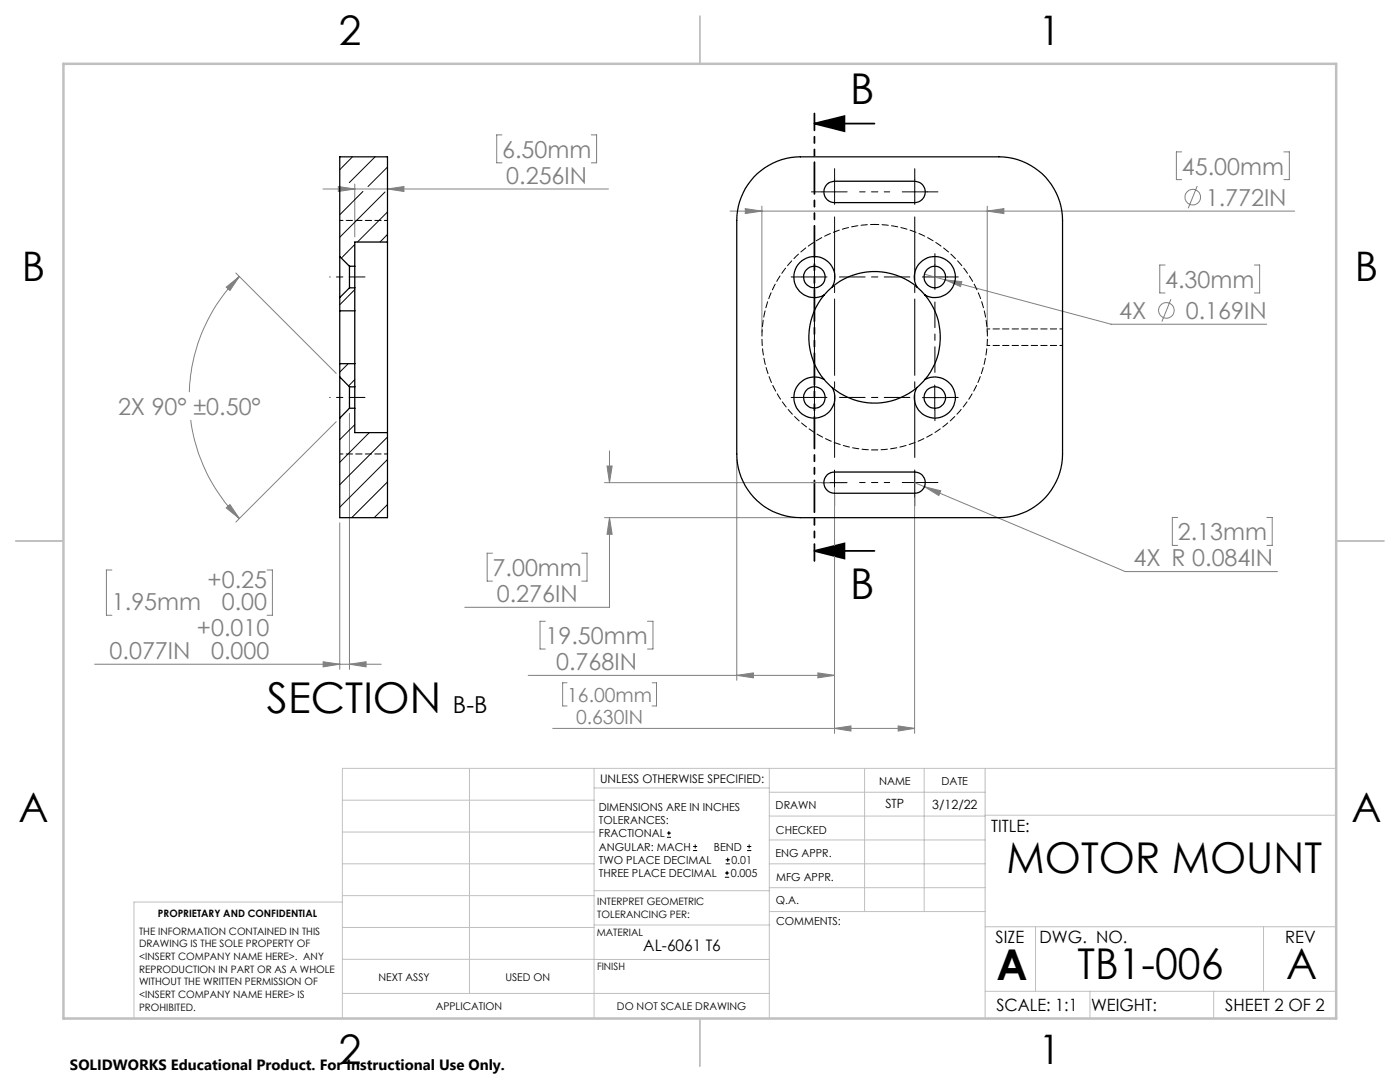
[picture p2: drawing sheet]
<svg xmlns="http://www.w3.org/2000/svg" width="279mm" height="216mm" viewBox="0 0 279 216" stroke-linecap="round" stroke-linejoin="round" font-family="sans-serif">
<g fill="none" stroke="#808080" stroke-width=".2">
<path d="M64.5 37.7h56.9M67.5 37.2l3.3 .5-3.3 .5zM70.8 36.7v10.6M77.3 37.7l3.3-.5v1zM100.2 26.9h-1.1v5.6h1.1M118 26.9h1.1v5.6h-1.1M235.8 30.3h-1v5.5h1M238.9 37.1l-1.8 4.5M256.2 30.3h1.1v5.5h-1.1M45.2 57.3l2.6-2.1-1.9 2.8zM47.1 54.5l20 20M47.8 55.2a34.2 34.2 0 0 0-10 23"/>
<path d="M145.7 42.1h112.7M148.7 41.6l3.3 .5-3.3 .5zM152 41.1v25.2M184.5 54.7l4.1 1.1M188.6 55.8l33.2 8.9h31M188.6 55.8l3.3 .4-.2 1zM197 41.1v25.2M197 42.1l3.3-.5v1zM232.5 52.9h-1v5.6h1M233.7 59.7l-1.8 4.5M250.3 52.9h1.1v5.6h-1.1M38.1 83.8a33.9 33.9 0 0 0 9.7 19.7"/>
<path d="M67.1 84.1l-20 20.1M69.7 82.5v51.1M120.6 96.3h45M121.1 93h1.1l-.6 3.3zM121.6 90v6.3M147 91.6v44.1M166.5 97.3v49M182.5 96.3l2 .8M182.5 99.4v46.9M184.5 97.1l40.1 17h30.4M184.5 97.1l3.2 .8-.3 1zM22.3 113.7h-1.1v9.1h1.1"/>
<path d="M45.2 101.4l.7-.7 1.9 2.8zM53.3 113.7h1.1v9.1h-1.1M67.8 104.3v29.3M98.3 110.4h-1.1v5.6h1.1M116.1 110.4h1.1v5.6h-1.1M120.6 103.3h38.1M121.6 103.3v17.9h-28.9M121.6 103.3l.6 3.3h-1.1zM235 103.3h-1v5.5h1M252.8 103.3h1.1v5.5h-1.1M18.9 132.5h57.2M64.5 132l3.3 .5-3.3 .6z"/>
<path d="M69.7 132.5l3.4-.5v1.1zM105.4 134.8h61.1M108.8 124h-1v5.5h1M113.2 136.2h-.9v4.7h.9M129.2 124h1.1v5.5h-1.1M130.1 136.2h.9v4.7h-.9M147 134.8l3.4-.5v1zM163.2 134.3l3.3 .5-3.3 .5zM110.3 145.3h72.2M166.5 145.3l3.3-.4v1zM179.2 144.9l3.3 .4-3.3 .6z"/>
<circle cx="238" cy="39.3" r="1.56"/>
<circle cx="232.8" cy="61.9" r="1.55"/>
</g>
<g fill="none" stroke="#000" stroke-width=".2">
<path d="M184.1 79.3h5M186.5 76.8v5M164 96.3h5.1M166.5 93.8v5M133.1 167.1h.8M133.1 166.2h.8M133.5 165.8v.9M138.3 169.7h.8M138.3 168.9h.8M138.7 168.5v.8M144.7 175h.8M144.7 174.2h.8"/>
<path d="M144.8 172.4h.9M144.8 171.6h.9M145.1 173.8v.8M145.2 171.1v.9M149.1 169.7h.8M149.1 168.9h.8M149.5 168.5v.8"/>
</g>
<path d="M162.5 24.7l6-1.5v3zM162.5 24.7h12M162.5 109.9l6-1.5v3zM162.5 109.9h12" fill="none" stroke="#000" stroke-width=".35"/>
<path d="M65.8 55.3h4M65.8 79.3h4" fill="none" stroke="#000" stroke-width=".2" stroke-dasharray="15.2 1.3 1.3 1.3" stroke-dashoffset="15.2"/>
<g fill="none" stroke="#000" stroke-width=".2" stroke-dasharray="15.2 1.3 1.3 1.3">
<path d="M164.1 38.3h-2.2M166.6 38.3v-2.5M166.6 38.3h-2.5M166.6 38.3v2.5M166.6 38.3h2.5M166.6 35.8v-2.1M182.6 38.3v-2.5M182.6 38.3h-2.5M182.6 38.3v2.5M182.6 38.3h2.5M182.6 35.8v-2.1M185.1 38.3h2.1"/>
<path d="M72.8 55.3h-3M160 55.3h-2.1M162.5 55.3v-2.5M162.5 55.3h-2.5M162.5 55.3v2.5M162.5 55.3h2.5M162.5 52.8v-2.2M186.6 55.3v-2.5M186.6 55.3h-2.5M186.6 55.3v2.5M186.6 55.3h2.5M186.6 52.8v-2.2"/>
<path d="M189.1 55.3h2.1M72.8 79.3h-3M160 79.3h-2.1M162.5 79.3v-2.5M162.5 79.3h-2.5M162.5 79.3v2.5M162.5 79.3h2.5M189.1 79.3h2.1M162.5 81.8v2.2M164.1 96.3h-2.2M166.6 98.8v2.1M182.6 96.3v-2.5"/>
<path d="M182.6 96.3h-2.5M182.6 96.3v2.5M182.6 96.3h2.5M182.6 98.8v2.1M185.1 96.3h2.1M186.6 81.8v2.2"/>
</g>
<path d="M171.6 38.3h6M171.6 96.3h6" fill="none" stroke="#000" stroke-width=".2" stroke-dasharray="15.2 1.3 1.3 1.3" stroke-dashoffset="14.1"/>
<path d="M166.6 91.3v-48M182.6 91.3v-48" fill="none" stroke="#000" stroke-width=".2" stroke-dasharray="15.2 1.3 1.3 1.3" stroke-dashoffset="2.7"/>
<path d="M167.5 55.3h14.1M162.5 74.3v-14M167.5 79.3h14.1M186.6 74.3v-14" fill="none" stroke="#000" stroke-width=".2" stroke-dasharray="15.2 1.3 1.3 1.3" stroke-dashoffset="10.1"/>
<path d="M162.5 22.6v89.3" fill="none" stroke="#000" stroke-width=".35" stroke-dasharray="6.3 1.3 1.3 1.3 1.3 1.3" stroke-dashoffset="3"/>
<g fill="none" stroke="#c0c0c0" stroke-width=".2">
<path d="M68.3 159.7h50.3M93.7 153.3v44.9M118.6 153.3v49.9M118.6 157.2h34.9M153.5 153.3v49.9M153.5 158.1h43.1M172.5 153.3v28.6M184.4 153.3v28.6M196.6 153.3v49.9M266.7 153.3h-198.4v49.9M68.3 178.7h50.3M68.3 172.4h50.3"/>
<path d="M68.3 166h50.3M68.3 180h-41.6v23.2M118.6 177.7h35M153.5 167.6h43.1M153.5 162.8h43.1M153.5 172.4h43.1M153.5 177.1h43.1M196.6 162.7h70.1M68.3 198.2h85.2M68.3 191.4l85.2 .1M68.3 185.1h50.3M118.6 184.6h35"/>
<path d="M153.6 181.9h43M196.6 197.8h70.1M196.6 184.9h70.1M206.7 184.9v12.9M217.5 197.8v5.4M242.2 197.8v5.4M252.2 184.9v12.9"/>
</g>
<path d="M139.7 3.2v9.5M3.1 107.9h9.6M266.7 107.9h9.5M139.7 203.2v9.6" fill="none" stroke="#c0c0c0" stroke-width=".25"/>
<path d="M12.7 12.7h254v190.5h-254z" fill="none" stroke="#c0c0c0" stroke-width=".5"/>
<path d="M162.5 24.7l6-1.5v3zM162.5 109.9l6-1.5v3z" fill="#000"/>
<g fill="#808080">
<path d="M166.5 145.3l3.3-.4v1zM179.2 144.9l3.3 .4-3.3 .6z"/>
<path d="M188.6 55.8l3.1 1.4 .2-1zM184.5 97.1l2.9 1.8 .3-1zM148.7 41.6l3.3 .5-3.3 .5zM197 42.1l3.3-.5v1zM121.1 93h1.1l-.6 3.3zM121.6 103.3l.6 3.3h-1.1zM163.2 134.3l3.3 .5-3.3 .5zM147 134.8l3.4-.5v1zM45.2 57.3l2.6-2.1-1.9 2.8zM45.2 101.4l.7-.7 1.9 2.8zM64.5 132l3.3 .5-3.3 .6zM69.7 132.5l3.4-.5v1.1zM67.5 37.2l3.3 .5-3.3 .5zM77.3 37.7l3.3-.5v1z"/>
</g>
<g fill="none" stroke="#000" stroke-width=".25">
<path d="M150.4 35.3a12.9 12.9 0 0 1 9.3-4h39.7a12.7 12.7 0 0 1 12.7 12.7v46.6a12.7 12.7 0 0 1-12.7 12.7h-39.7a12.7 12.7 0 0 1-12.7-12.7v-46.6a12.9 12.9 0 0 1 3.4-8.7zM165.1 36.7l.7-.4 .7-.1h16a2.13 2.13 0 0 1 2.2 2.1 2.13 2.13 0 0 1-2.2 2.1h-16a2.13 2.13 0 0 1-1.9-1.3 2.13 2.13 0 0 1 .5-2.4zM67.8 51.2v8.2M67.8 51.2l1.9 1.9M67.8 59.4v2.6M69.7 53.1v4.3M69.7 53.1h1.1M69.7 57.4h1.1M69.7 57.4l-1.9 2M70.8 53.1v4.3M70.8 57.4v4.6M77.3 48.3v38"/>
<path d="M77.3 48.3v-17h-9.5v19.9M77.3 48.3h-6.5v4.8M164.5 58.9a13.2 13.2 0 0 0 0 16.8M166.1 57.2a4.1 4.1 0 0 0-2.9-6 4.1 4.1 0 0 0-4.7 4.8 4.1 4.1 0 0 0 6 2.9M166.1 57.2l-1.6 1.7M166.1 57.2a13.2 13.2 0 0 1 16.9 0M183 57.2a4.1 4.1 0 0 1 2.9-6 4.1 4.1 0 0 1 4.7 4.7 4.1 4.1 0 0 1-6 3M183 57.2l1.6 1.7M184.6 58.9a13.2 13.2 0 0 1 0 16.8M67.8 62v10.6M67.8 75.2v8.2M67.8 72.6v2.6"/>
<path d="M67.8 62h3M67.8 72.6h3M67.8 75.2l1.9 2M69.7 77.2v4.3M69.7 77.2h1.1M70.8 62v10.6M70.8 77.2v4.3M70.8 72.6v4.6M164.5 75.7a4.1 4.1 0 0 0-6 2.9 4.1 4.1 0 0 0 4.7 4.8 4.1 4.1 0 0 0 2.9-6M164.5 75.7l1.6 1.7M166.1 77.4a13 13 0 0 0 16.9 0M184.6 75.7a4.1 4.1 0 0 1 6 2.9 4.1 4.1 0 0 1-4.7 4.8 4.1 4.1 0 0 1-2.9-6"/>
<path d="M184.6 75.7l-1.6 1.7M67.8 83.4v19.9h9.5v-17M69.7 81.5l-1.9 1.9M69.7 81.5h1.1M70.8 81.5v4.8h6.5M165.1 94.7l.7-.4 .7-.1h16a2.12 2.12 0 0 1 2.2 2.1 2.12 2.12 0 0 1-2.2 2.1h-16a2.13 2.13 0 0 1-1.9-1.3 2.13 2.13 0 0 1 .5-2.4z"/>
<circle cx="162.5" cy="55.3" r="2.15"/>
<circle cx="186.6" cy="55.3" r="2.14"/>
<circle cx="162.5" cy="79.3" r="2.14"/>
<circle cx="186.6" cy="79.3" r="2.13"/>
</g>
<path d="M174.6 44.8a22.5 22.5 0 0 1 19.6 33.4 22.5 22.5 0 0 1-38.7 1 22.5 22.5 0 0 1 17.8-34.4h1.3" fill="none" stroke="#000" stroke-width=".2" stroke-dasharray="1.3 .6" stroke-dashoffset=".4"/>
<path d="M197 68.9h15.1M212.1 65.6h-15.1" fill="none" stroke="#000" stroke-width=".2" stroke-dasharray="1.3 .6" stroke-dashoffset=".7"/>
<g fill="none" stroke="#000" stroke-width=".2">
<path d="M70.3 31.3l-2.5 2.6M72.4 38.2l-4.6 4.7M74.9 31.3l-5.2 5.1M76.8 38.3l-9 9M77.3 33.3l-3.9 3.9M70.8 48.8l-2.7 2.7M70.8 57.8l-3 3M77.3 42.3l-6 6M77.3 46.8l-1.5 1.5M69.5 72.6l-1.7 1.7M70.8 75.7l-1.2 1.3M70.8 84.7l-3 3"/>
<path d="M73.7 86.3l-5.9 6M77.3 87.2l-9.5 9.5M77.3 91.7l-9.5 9.5M77.3 96.2l-7.1 7.1M77.3 100.7l-2.6 2.6"/>
</g>
<path d="M67.8 44h9.5M77.3 90.6h-9.5" fill="none" stroke="#000" stroke-width=".2" stroke-dasharray="1.3 .6" stroke-dashoffset=".6"/>
<g font-size="8.5">
<text x="169.7" y="20.8">B</text>
<text x="169.7" y="119.5">B</text>
<text x="53.3" y="142.4">SECTION</text>
<text x="200.9" y="174.2">MOTOR MOUNT</text>
<text x="198.9" y="195.5">A</text>
<text x="215" y="195.4">TB1-006</text>
<text x="256.7" y="195.4">A</text>
</g>
<g font-size="8.1">
<text x="67.6" y="8.9">2</text>
<text x="207.3" y="8.9">1</text>
<text x="4.4" y="56.2">B</text>
<text x="270.4" y="56.2">B</text>
<text x="3.7" y="164.1">A</text>
<text x="269.7" y="164.1">A</text>
<text x="67.6" y="212.4">2</text>
<text x="207.3" y="212.4">1</text>
</g>
<g font-size="4.7" fill="#808080">
<text x="100.2" y="31.4">6.50mm</text>
<text x="235.9" y="34.8">45.00mm</text>
<text x="101" y="36.7">0.256IN</text>
<text x="240.6" y="41.1">1.772IN</text>
<text x="232.5" y="57.4">4.30mm</text>
<text x="223.4" y="63.6">4X</text>
<text x="236.7" y="63.7">0.169IN</text>
<text x="23.6" y="82.8">2X 90° ±0.50°</text>
<text x="235" y="107.8">2.13mm</text>
<text x="226.2" y="113">4X R 0.084IN</text>
<text x="41.4" y="117.2">+0.25</text>
<text x="98.3" y="114.9">7.00mm</text>
<text x="22.3" y="121.7">1.95mm</text>
<text x="44.3" y="121.8">0.00</text>
<text x="99.1" y="120.2">0.276IN</text>
<text x="21.9" y="131.5">0.077IN</text>
<text x="39.3" y="127">+0.010</text>
<text x="42.1" y="131.5">0.000</text>
<text x="108.9" y="128.5">19.50mm</text>
<text x="111" y="133.7">0.768IN</text>
</g>
<text font-size="4.7" x="90.4" y="142.4">B-B</text>
<g font-size="3.9" fill="#808080">
<text x="113.2" y="140">16.00mm</text>
<text x="115" y="144.5">0.630IN</text>
</g>
<g font-size="3.4">
<text x="197.8" y="166">TITLE:</text>
<text x="198.7" y="188.1">SIZE</text>
<text x="207.5" y="188.1">DWG. NO.</text>
<text x="256.5" y="188.2">REV</text>
<text x="198.8" y="201.7">SCALE: 1:1</text>
<text x="217.7" y="201.8">WEIGHT:</text>
<text x="244.5" y="201.7">SHEET 2 OF 2</text>
</g>
<text font-size="3.2" x="128.4" y="189.8">AL-6061 T6</text>
<text font-size="3" x="14" y="213.5">SOLIDWORKS Educational Product. For Instructional Use Only.</text>
<g font-size="2.5">
<text x="176.7" y="161.3">STP</text>
<text x="186.1" y="161.4">3/12/22</text>
</g>
<text font-size="2.4" x="119.8" y="156.2">UNLESS OTHERWISE SPECIFIED:</text>
<g font-size="2.2">
<text x="119.5" y="161.8">DIMENSIONS ARE IN INCHES</text>
<text x="154.8" y="161.4">DRAWN</text>
<text x="175.4" y="156.6">NAME</text>
<text x="187.9" y="156.7">DATE</text>
<text x="119.5" y="164.4">TOLERANCES:</text>
<text x="119.5" y="167.1">FRACTIONAL</text>
<text x="154.9" y="166.3">CHECKED</text>
<text x="119.5" y="169.7">ANGULAR: MACH</text>
<text x="119.5" y="172.4">TWO PLACE DECIMAL</text>
<text x="142.5" y="169.7">BEND</text>
<text x="146" y="172.4">0.01</text>
<text x="154.8" y="171">ENG APPR.</text>
<text x="119.5" y="175">THREE PLACE DECIMAL</text>
<text x="145.8" y="175">0.005</text>
<text x="154.9" y="175.7">MFG APPR.</text>
<text x="154.9" y="180.4">Q.A.</text>
<text x="154.9" y="184.6">COMMENTS:</text>
</g>
<g font-size="2.1">
<text x="75.5" y="195.7">NEXT ASSY</text>
<text x="100.9" y="195.7">USED ON</text>
<text x="86.9" y="201.5">APPLICATION</text>
<text x="123.1" y="201.6">DO NOT SCALE DRAWING</text>
</g>
<g font-size="2">
<text x="31.5" y="182.9">PROPRIETARY AND CONFIDENTIAL</text>
<text x="119.2" y="180.6">INTERPRET GEOMETRIC</text>
<text x="119.2" y="183.1">TOLERANCING PER:</text>
<text x="27.8" y="186.5">THE INFORMATION CONTAINED IN THIS</text>
<text x="27.8" y="189">DRAWING IS THE SOLE PROPERTY OF</text>
<text x="27.8" y="191.6">&lt;INSERT COMPANY NAME HERE&gt;. ANY</text>
<text x="119.1" y="186.7">MATERIAL</text>
<text x="27.8" y="194.1">REPRODUCTION IN PART OR AS A WHOLE</text>
<text x="27.8" y="196.6">WITHOUT THE WRITTEN PERMISSION OF</text>
<text x="119.1" y="193.5">FINISH</text>
<text x="27.8" y="199.1">&lt;INSERT COMPANY NAME HERE&gt; IS</text>
<text x="27.8" y="201.7">PROHIBITED.</text>
</g>
</svg>
